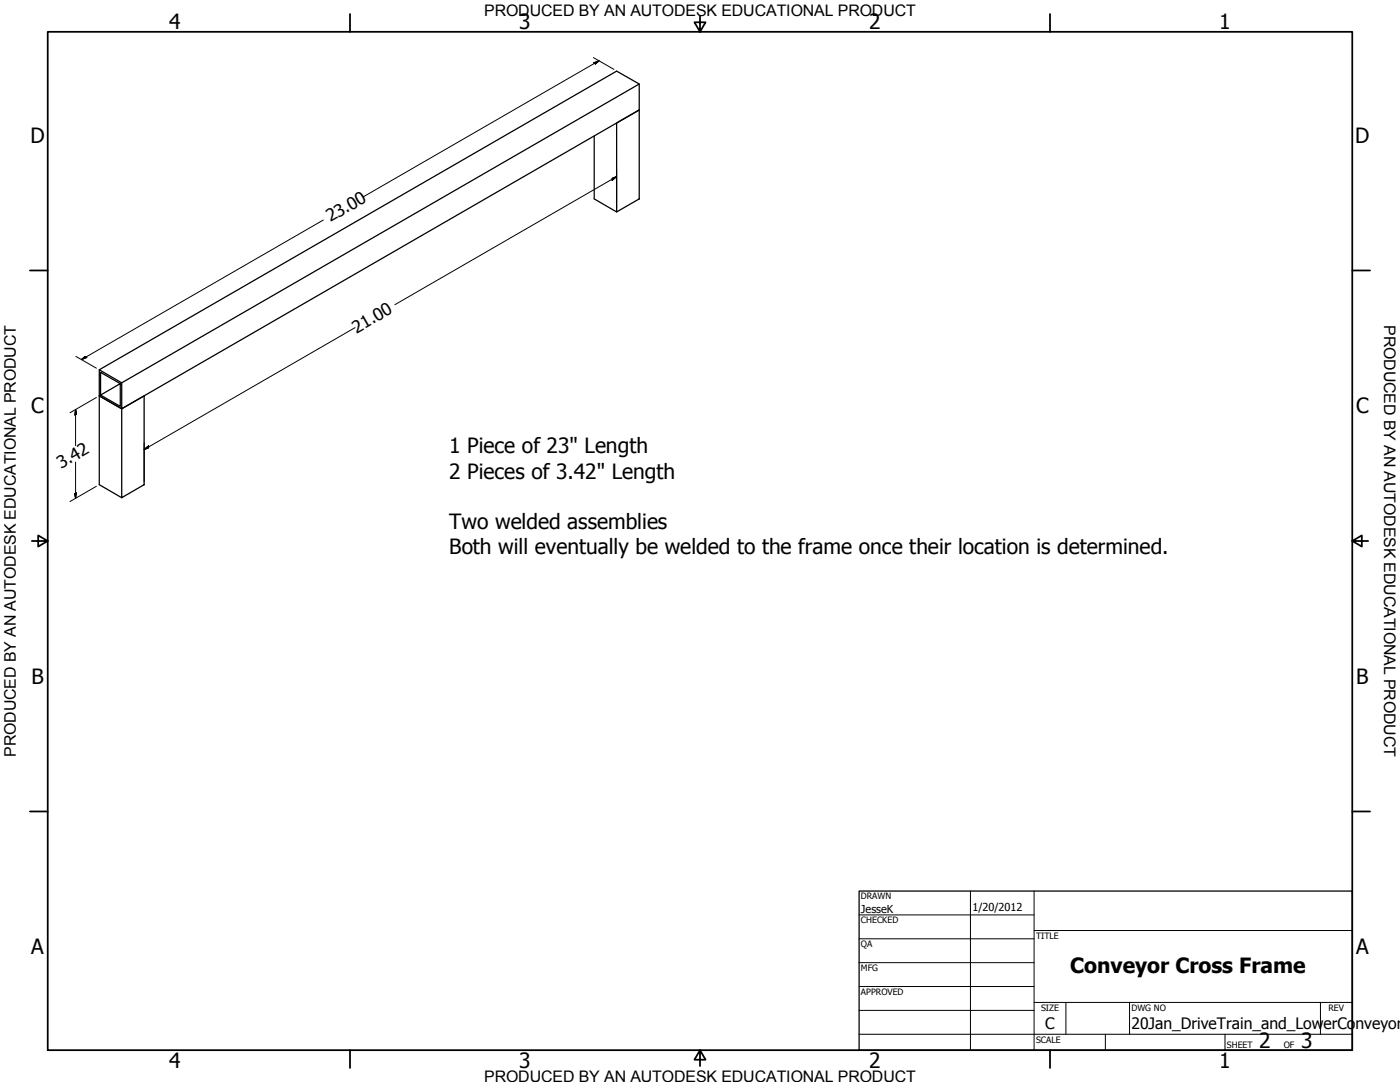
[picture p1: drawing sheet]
<svg xmlns="http://www.w3.org/2000/svg" width="559mm" height="432mm" viewBox="0 0 559 432" stroke-linecap="round" stroke-linejoin="round" font-family="sans-serif">
<!-- layer: Visible (ANSI) -->
<path d="M255.1 33.5v10.4l-206.5 119.2v-10.3M237.2 54.3v25.1l8.9 5.2M246.1 49.1l9-5.2v35.5l-9 5.2zM39.6 147.6l9 5.2 206.5-119.3-9-5.1-206.5 119.2v10.4M39.6 158l9 5.1M39.6 158v35.4l9 5.2M48 153.1l-7.9-4.5v9.1l7.9-4.6v9.1l-7.9-4.5M48.6 163.1l8.9-5.1v35.4l-8.9 5.2z" fill="none" stroke="#000" stroke-width=".51"/>
<!-- layer: Border (ANSI) -->
<g fill="none" stroke="#000" stroke-width=".7">
<path d="M19 12.7h520.8v406.4h-520.8zM139.7 5.6v7.1M279.4 6.3v6.4l-2.2-3.8h4.4l-2.2 3.8M419.1 5.6v7.1M11.9 107.9h7.1M539.8 107.9h7.1M12.7 215.9h6.3l-3.8-2.2v4.4l3.8-2.2M539.8 215.9l3.8 2.2v-4.4l-3.8 2.2h6.3M11.9 323.8h7.1M539.8 323.8h7.1M139.7 419.1v7.1M279.4 419.1l2.2 3.8h-4.4l2.2-3.8v6.3"/>
<path d="M419.1 419.1v7.1"/>
</g>
<!-- layer: Title (ANSI) -->
<g fill="none" stroke="#000" stroke-width=".4">
<path d="M387.3 355.6v63.5M412.7 355.6v63.5M342.9 365.1h69.8M342.9 374.6h69.8M412.7 371.3h127.1M342.9 384.2h69.8M342.9 393.7h69.8M342.9 412.7h196.9M342.9 403.2h69.8M412.7 400h127.1M425.4 400v12.7M441.2 412.7v6.4"/>
<path d="M450.8 400v12.7M488.9 412.7v6.4M527 400v12.7"/>
</g>
<path d="M342.9 355.6h196.9v63.5h-196.9z" fill="none" stroke="#000" stroke-width=".51"/>
<!-- layer: Dimension (ANSI) -->
<g fill="none" stroke="#000" stroke-width=".4">
<path d="M236.9 23l8.1 4.7M236.9 25.1l2.2-.8-1.4 1.2zM239.1 24.3l-94.2 54.3M244.3 71.1l1.8-.6-1.8 1.4zM246.1 70.5l-88.5 51.1M246.1 67.9v15.3M129 87.8l-96.5 55.7M141.7 130.7l-84.2 48.7M30.3 142.2l8.2 4.7M32.5 143.5l1.4-1.2 .8 .4zM38.5 158.6l-10.6 6.1M30.2 163.4l.3 1.8-.7 .5z"/>
<path d="M30.2 163.4v14.5M57.5 179.4l1.8-1.5v.9zM57.5 176.8v15.4M29.8 197l.7-.3-.3 2.2zM30.2 184.4v14.5M38.5 194.1l-10.6 6.1"/>
</g>
<path d="M237.7 25.5l1.4-1.2zM236.9 25.1l2.2-.8-1.4 1.2zM244.3 71.9l1.8-1.4zM244.3 71.1l1.8-.6-1.8 1.4zM32.5 143.5l1.4-1.2zM32.5 143.5l1.4-1.2 .8 .4zM30.2 163.4l.3 1.8zM30.2 163.4l.3 1.8-.7 .5zM57.5 179.4l1.8-1.5zM57.5 179.4l1.8-1.5v.9zM29.8 197l.4 1.9zM29.8 197l.7-.3-.3 2.2z" fill="#000" stroke="#000" stroke-width=".4"/>
<g font-size="8.4">
<text x="67.6" y="11.7">4</text>
<text x="207.3" y="11.7">3</text>
<text x="347" y="11.7">2</text>
<text x="486.7" y="11.7">1</text>
<text x="12.1" y="57">D</text>
<text x="541" y="57">D</text>
<text x="12.4" y="165">C</text>
<text x="541.3" y="165">C</text>
<text x="179.3" y="181">1 Piece of 23&quot; Length</text>
<text x="179.3" y="191">2 Pieces of 3.42&quot; Length</text>
<text x="179.3" y="211.1">Two welded assemblies</text>
<text x="179.3" y="221.1">Both will eventually be welded to the frame once their location is determined.</text>
<text x="12.5" y="272.9">B</text>
<text x="541.3" y="272.9">B</text>
<text x="12.4" y="380.9">A</text>
<text x="541.3" y="380.9">A</text>
<text x="427.1" y="388.4">Conveyor Cross Frame</text>
<text x="502.6" y="418.2">2</text>
<text x="519.3" y="418.2">3</text>
<text x="67.6" y="426.2">4</text>
<text x="207.3" y="426.2">3</text>
<text x="347" y="426.2">2</text>
<text x="486.7" y="426.2">1</text>
</g>
<g font-size="6.8">
<text x="131.9" y="88.8" transform="rotate(-30 131.9 88.8)">23.00</text>
<text x="142.3" y="133.1" transform="rotate(-30 142.3 133.1)">21.00</text>
<text x="24.4" y="187.1" transform="rotate(-30 24.4 187.1)">3.42</text>
</g>
<g font-size="6.4">
<text x="552.4" y="129.8" transform="rotate(90 552.4 129.8)">PRODUCED BY AN AUTODESK EDUCATIONAL PRODUCT</text>
<text x="6.3" y="302" transform="rotate(-90 6.3 302)">PRODUCED BY AN AUTODESK EDUCATIONAL PRODUCT</text>
</g>
<g font-size="6.3">
<text x="193.3" y="6.3">PRODUCED BY AN AUTODESK EDUCATIONAL PRODUCT</text>
<text x="417.2" y="410.6">C</text>
<text x="451.6" y="410.7">20Jan_DriveTrain_and_Low</text>
<text x="528.3" y="410.7">erCo</text>
<text x="541" y="410.7">nveyor</text>
<text x="193.3" y="431.8">PRODUCED BY AN AUTODESK EDUCATIONAL PRODUCT</text>
</g>
<g font-size="4.4">
<text x="343.7" y="364.3">JesseK</text>
<text x="388.1" y="363.7">1/20/2012</text>
</g>
<g font-size="3.5">
<text x="343.7" y="358.9">DRAWN</text>
<text x="343.7" y="368.5">CHECKED</text>
<text x="413.5" y="374.6">TITLE</text>
<text x="343.7" y="378">QA</text>
<text x="343.7" y="387.5">MFG</text>
<text x="343.7" y="397.1">APPROVED</text>
<text x="415.5" y="403.4">SIZE</text>
<text x="451.6" y="403.4">DWG NO</text>
<text x="530.3" y="403.4">REV</text>
<text x="413.5" y="416.1">SCALE</text>
<text x="489.7" y="418.2">SHEET</text>
<text x="512.4" y="418.2">OF</text>
</g>
</svg>
